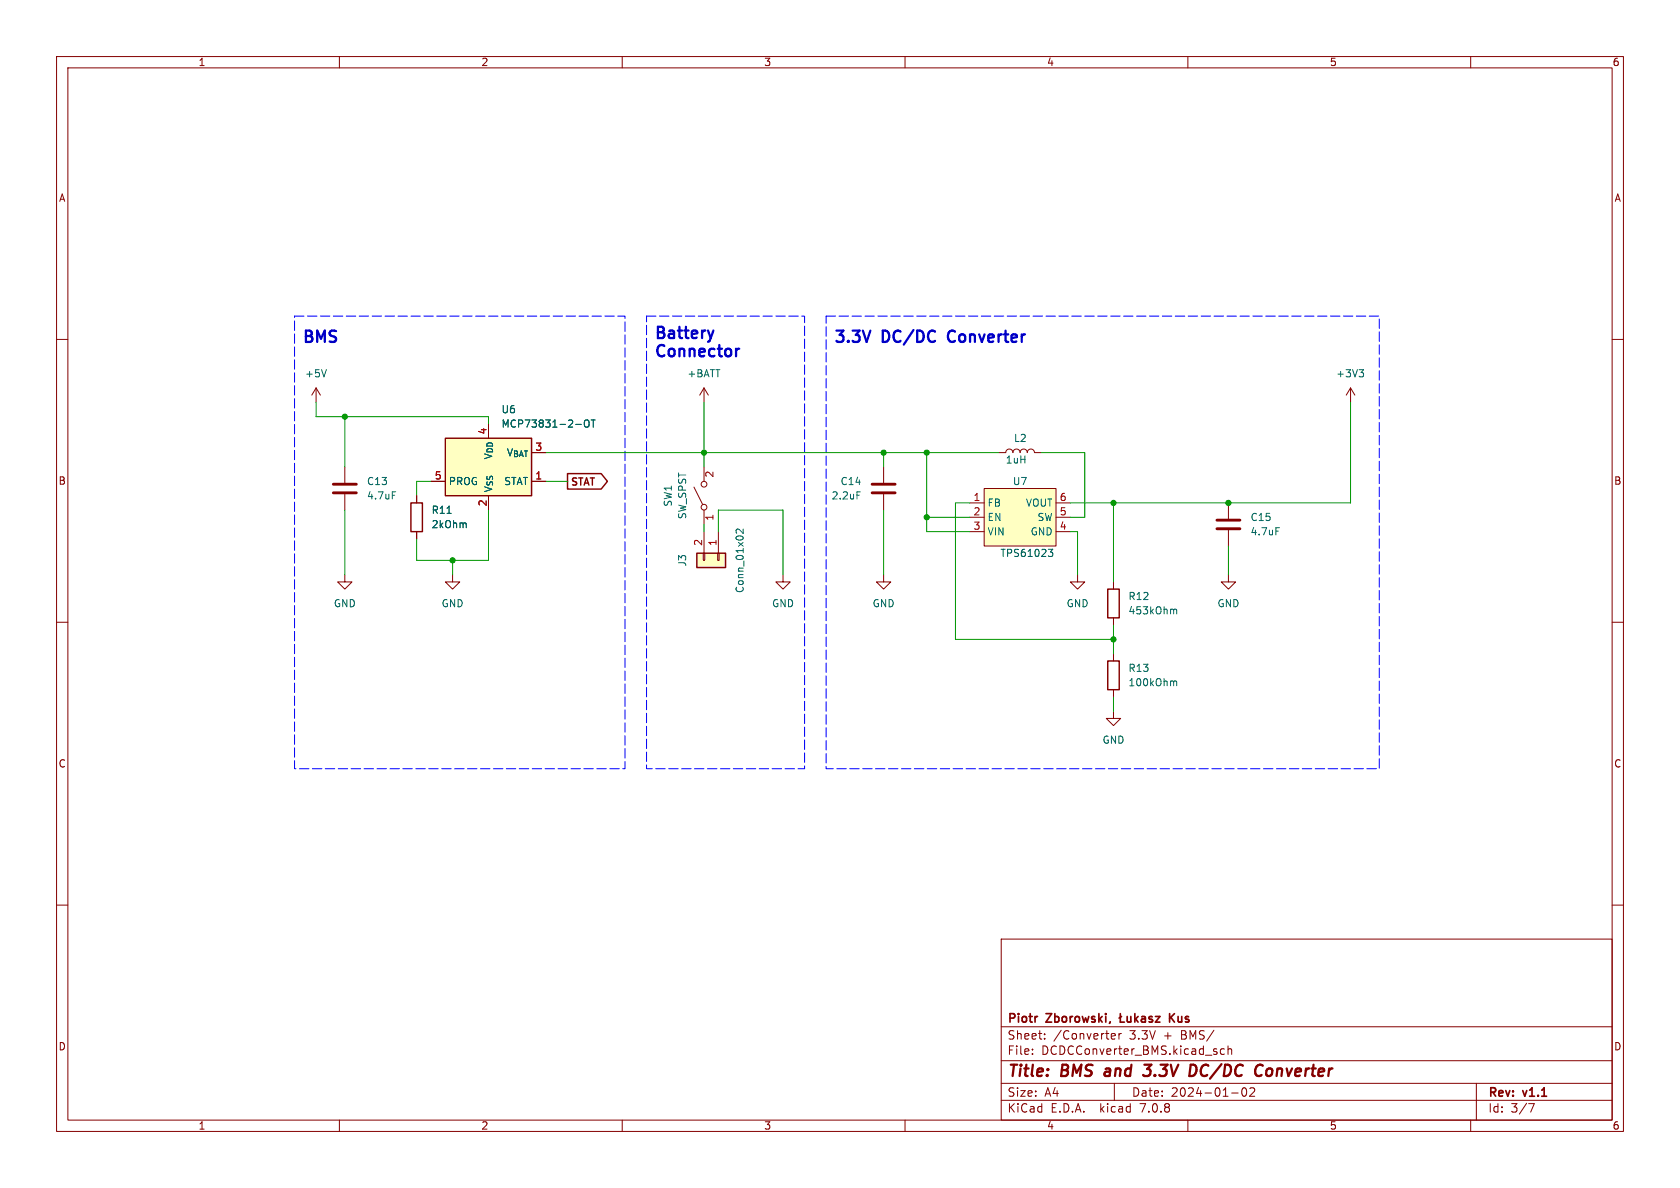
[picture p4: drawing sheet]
<svg xmlns="http://www.w3.org/2000/svg" width="297mm" height="210mm" viewBox="0 0 297 210" stroke-linecap="round" stroke-linejoin="round" font-family="sans-serif">
<g fill="none" stroke="#840000" stroke-width=".18">
<path d="M10 10h277v190h-277zM12 12h273v186h-273zM60 10v2M110 10v2M160 10v2M210 10v2M260 10v2M10 60h2M285 60h2M55.9 68.6l-.8 1.3M55.9 68.6v2.5M55.9 68.6l.7 1.3"/>
<path d="M124.5 68.6l-.8 1.3M124.5 68.6v2.5M124.5 68.6l.7 1.3M238.8 68.6l-.8 1.3M238.8 68.6v2.5M238.8 68.6l.7 1.3M61 82.6v2.7M61 87.4v2.8M73.7 87.6v1.3M73.7 94v1.3M76.2 85.1h2.5M86.4 87.6v2.6"/>
<path d="M94 85.1h2.5M122.7 86.1l1.5 3.1M124.3 97.8h.3v1.3h-.3zM124.5 82.6v2.5M124.5 90.2v2.5M124.5 94v3.8M126.9 97.8h.2v1.3h-.2zM127 94v3.8M156.2 82.6v2.7M156.2 87.4v2.8M171.4 88.9h2.6M171.4 91.4h2.6"/>
<path d="M171.4 94h2.6M174 86.4h12.7v10.1h-12.7zM176.5 80h1.3a.64 .64 0 0 1 .6-.6 .64 .64 0 0 1 .7 .6 .64 .64 0 0 1 .6-.6 .64 .64 0 0 1 .6 .6 .64 .64 0 0 1 .7-.6 .64 .64 0 0 1 .6 .6 .64 .64 0 0 1 .6-.6 .64 .64 0 0 1 .7 .6h1.2M186.7 88.9h2.5M186.7 91.4h2.5M186.7 94h2.5M217.2 88.9v2.8M217.2 93.7v2.8M10 110h2M61 101.6v1.3h1.2l-1.2 1.2-1.3-1.2h1.3M80 101.6v1.3h1.3l-1.3 1.2-1.3-1.2h1.3M138.4 101.6v1.3h1.3l-1.3 1.2-1.2-1.2h1.2"/>
<path d="M156.2 101.6v1.3h1.3l-1.3 1.2-1.3-1.2h1.3M190.5 101.6v1.3h1.3l-1.3 1.2-1.3-1.2h1.3M196.8 102.9v1.2M196.8 109.2v1.3M196.8 115.6v1.2M217.2 101.6v1.3h1.2l-1.2 1.2-1.3-1.2h1.3M285 110h2M196.8 125.7v1.3h1.3l-1.3 1.3-1.2-1.3h1.2M196.8 121.9v1.3M10 160h2M285 160h2M177 166h108v32h-108z"/>
<path d="M60 198v2M110 198v2M160 198v2M177 194.5h108M177 191.5h108M177 187.5h108M177 181.5h108M182.5 186.3v.1M182.5 185.5v.1M184.7 183.6v.1M184.7 182.8v.1M196.7 182.7l.4 .1 .1 .3-.7 .1"/>
<path d="M197 191.5v3M197.1 183.6l-.4 .1M197.8 182.7v1M198.2 182.7l-.2 .1-.2 .2M210 198v2M216.5 185.5l-.5-.1-.3 .3v.4l.2 .2h.6M217.1 185.5l.2-.1 .4 .1v.9M217.1 184.9v1.5M217.7 193.2h1.2M219.7 192.4l.2-.1a.81 .81 0 0 1 .6 .6 .81 .81 0 0 1-.3 .8l-.2 .1a.81 .81 0 0 1-.3-1.4zM221 192.4l.5-.1 .2 .1 .1 .3-.9 1.1h.9M260 198v2"/>
<path d="M261 191.5v6.5M270.2 195.1h1l-.6 1.5"/>
<circle cx="124.5" cy="89.7" r=".51"/>
<circle cx="124.5" cy="85.6" r=".51"/>
</g>
<path d="M195.4 189.5l-.2 .4 .3 .3M202.3 188.2h1.3l-.8 .8 .5 .1M203.2 190l-.3 .2h-.6M211 188.2a1.08 1.08 0 0 1 .5 1.1 1.08 1.08 0 0 1-.8 .9M222.7 188.2l.5 .2M223 190l-.4 .2M224.6 188.9a.62 .62 0 0 0-.7 .4v.7a.52 .52 0 0 0 .7 .1" fill="none" stroke="#840000" stroke-width=".4"/>
<g fill="none" stroke="#840000" stroke-width=".3">
<path d="M198.1 179.2v1.5h.7M198.3 179.7l-.5 .3M199.3 179.7v.9l.4 .1 .2-.2M199.9 179.7v1M200.6 179.2v1.5M201.2 179.7l-.6 .6M201.8 179.8h.6l.1 .9M203.7 179.8l-.4-.1-.2 .2 .1 .2 .5 .2v.3h-.6M204.3 179.7h.8l-.8 1h.8M206.8 179.2v1.5M207 179.8l.6 .9M207.6 179.2l-.8 .8"/>
<path d="M200.8 180.1l.4 .6M202.5 180l-.5 .1a.29 .29 0 0 0-.2 .3 .29 .29 0 0 0 .2 .3l.5-.1"/>
</g>
<path d="M58.9 87.1h4.1M58.9 85.6h4.1M154.2 87.1h4M154.2 85.6h4M215.1 93.5h4.1M215.1 91.9h4.1" fill="none" stroke="#840000" stroke-width=".51"/>
<g fill="none" stroke="#006464" stroke-width=".18">
<path d="M57.7 65.3l-.4 1.3M101.8 75h1M103.4 74.4l.2-.2a.43 .43 0 0 1 .5 .5v.4a.42 .42 0 0 1-.4 .4 .42 .42 0 0 1-.4-.4zM104.5 74.2h.7M104.9 74.2v1.3M240.3 65.3h.8l-.5 .5M240.8 65.8l.3 .3v.3l-.3 .2M69.4 86.9h.6M79 90.7h.8M82.4 92.5v.8M131.4 93.5v.8l-.9-.8-.4 .3 .1 .5M151.5 86.9h.6"/>
<path d="M225.6 93.3h.6M207.5 107.7h.5v.8M207.5 120.4h.5v.8"/>
</g>
<path d="M78.7 77.5h15.3v10.1h-15.3zM72.6 88.9h2.1v5.1h-2.1zM100.3 83.7h6l1.1 1.4-1.1 1.4h-6zM123.2 97.8h5.1v2.5h-5.1zM195.8 104.1h2.1v5.1h-2.1zM195.8 116.8h2.1v5.1h-2.1z" fill="none" stroke="#840000" stroke-width=".25"/>
<g fill="#ffffc2" stroke="#ffffc2" stroke-width=".18">
<path d="M174 86.4h12.7v10.1h-12.7z"/>
<path d="M78.7 77.5h15.3v10.1h-15.3z"/>
<path d="M123.2 97.8h5.1v2.5h-5.1z"/>
</g>
<path d="M185.3 97.1h.8l-.4 .5 .4 .1v.4l-.2 .3h-.4" fill="none" stroke="#004848" stroke-width=".18"/>
<path d="M126.1 58.4l-.5 1.4M167.8 58.7a1.39 1.39 0 0 0 0 1.5M130.7 61.7h-.4" fill="none" stroke="#0000c2" stroke-width=".4"/>
<path d="M52.1 55.9h58.4v80h-58.4v-80M114.3 55.9h27.9v80h-27.9v-80M146 55.9h97.8v80h-97.8v-80" fill="none" stroke="#00f" stroke-width=".18" stroke-dasharray="1.7 .6"/>
<g fill="none" stroke="#009600" stroke-width=".18">
<path d="M55.9 71.1v2.6h30.5v1.2M61 73.7v8.9M124.5 71.1v11.5M238.8 71.1v17.8h-49.6M61 90.2v11.4M76.2 85.1h-2.5v2.5M80 99.1v2.5M86.4 90.2v8.9h-12.7v-3.8M96.5 80h80M96.5 85.1h3.8M124.5 92.7v1.3M127 94v-3.8h11.4v11.4"/>
<path d="M156.2 80v2.6M156.2 90.2v11.4M163.8 91.4h7.6M163.8 80v14h7.6M171.4 88.9h-2.5v24.1h27.9M184.1 80h7.7v11.4h-2.6M189.2 94h1.3v7.6M196.8 88.9v14M217.2 96.5v5.1M196.8 110.5v5.1M196.8 123.2v2.5"/>
</g>
<g fill="#009600" stroke="#009600" stroke-width=".18">
<circle cx="217.2" cy="88.9" r=".46"/>
<circle cx="196.8" cy="113" r=".46"/>
<circle cx="196.8" cy="88.9" r=".46"/>
<circle cx="163.8" cy="80" r=".46"/>
<circle cx="163.8" cy="91.4" r=".46"/>
<circle cx="80" cy="99.1" r=".46"/>
<circle cx="61" cy="73.7" r=".46"/>
<circle cx="124.5" cy="80" r=".46"/>
<circle cx="156.2" cy="80" r=".46"/>
</g>
<g font-size="2.8" fill="#0000c2">
<text x="53.3" y="60.7">BMS</text>
<text x="115.6" y="60">Battery</text>
<text x="115.6" y="63.3">Connector</text>
<text x="147.3" y="60.7">3.3V</text>
<text x="156.1" y="60.7">DC/DC</text>
<text x="168.5" y="60.7">Converter</text>
</g>
<g font-size="2.8" fill="#840000">
<text x="178" y="190.9">Title:</text>
<text x="187.7" y="190.9">BMS</text>
<text x="196.2" y="190.9">and</text>
<text x="203.9" y="190.9">3.3V</text>
<text x="212.7" y="190.9">DC/DC</text>
<text x="225.1" y="190.9">Converter</text>
</g>
<g font-size="2.1" fill="#840000">
<text x="178" y="184">Sheet:</text>
<text x="178" y="181.2">Piotr</text>
<text x="185.1" y="181.2">Zborowski,</text>
<text x="186.2" y="184">/Converter</text>
<text x="199.7" y="184">3.3V</text>
<text x="205.9" y="184">+</text>
<text x="208" y="181.2">Kus</text>
<text x="209.1" y="184">BMS/</text>
<text x="178" y="186.7">File:</text>
<text x="184.1" y="186.7">DCDCConverter_BMS.kicad_sch</text>
<text x="178" y="196.9">KiCad</text>
<text x="178" y="194.1">Size:</text>
<text x="184.7" y="194.1">A4</text>
<text x="185.7" y="196.9">E.D.A.</text>
<text x="194.6" y="196.9">kicad</text>
<text x="200" y="194.1">Date:</text>
<text x="201.8" y="196.9">7.0.8</text>
<text x="207" y="194.1">2024-01-02</text>
<text x="263" y="194.3">Rev:</text>
<text x="263" y="196.9">Id:</text>
<text x="267.1" y="196.9">3/7</text>
<text x="269.4" y="194.3">v1.1</text>
</g>
<g font-size="1.8" fill="#840000">
<text x="35" y="11.9">1</text>
<text x="85" y="11.9">2</text>
<text x="135" y="11.9">3</text>
<text x="185" y="11.9">4</text>
<text x="235" y="11.9">5</text>
<text x="285" y="11.9">6</text>
<text x="10.3" y="35.9">A</text>
<text x="285.3" y="35.9">A</text>
<text x="10.3" y="85.9">B</text>
<text x="100.8" y="86.2">STAT</text>
<text x="285.3" y="85.9">B</text>
<text x="10.3" y="135.9">C</text>
<text x="285.3" y="135.9">C</text>
<text x="10.3" y="185.9">D</text>
<text x="285.3" y="185.9">D</text>
<text x="35" y="199.9">1</text>
<text x="85" y="199.9">2</text>
<text x="135" y="199.9">3</text>
<text x="185" y="199.9">4</text>
<text x="235" y="199.9">5</text>
<text x="285" y="199.9">6</text>
</g>
<g font-size="1.8" fill="#006464">
<text x="53.8" y="66.9">+5V</text>
<text x="121.4" y="66.9">+BATT</text>
<text x="236.1" y="66.9">+3V3</text>
<text x="88.6" y="73.3">U6</text>
<text x="88.6" y="75.8">MCP73831-2-OT</text>
<text x="89.5" y="80.9">V_{BAT}</text>
<text x="177.7" y="82.1">1uH</text>
<text x="179.2" y="78.3">L2</text>
<text x="64.8" y="86">C13</text>
<text x="64.8" y="88.5">4.7uF</text>
<text x="79.2" y="86">PROG</text>
<text x="87.2" y="87.1" transform="rotate(-90 87.2 87.1)">V_{SS}V_{DD}</text>
<text x="89" y="86">STAT</text>
<text x="119" y="89.7" transform="rotate(-90 119 89.7)">SW1</text>
<text x="146.9" y="88.5">2.2uF</text>
<text x="148.5" y="86">C14</text>
<text x="174.5" y="89.8">FB</text>
<text x="179" y="86">U7</text>
<text x="181.3" y="89.8">VOUT</text>
<text x="76.2" y="91">R11</text>
<text x="76.2" y="93.6">2kOhm</text>
<text x="121.5" y="91.9" transform="rotate(-90 121.5 91.9)">SW_SPST</text>
<text x="174.5" y="92.3">EN</text>
<text x="174.5" y="94.8">VIN</text>
<text x="182.1" y="94.8">GND</text>
<text x="183.3" y="92.3">SW</text>
<text x="221" y="92.3">C15</text>
<text x="221" y="94.8">4.7uF</text>
<text x="121.5" y="100.3" transform="rotate(-90 121.5 100.3)">J3</text>
<text x="58.9" y="107.5">GND</text>
<text x="78" y="107.5">GND</text>
<text x="131.7" y="104.9" transform="rotate(-90 131.7 104.9)">Conn_01x02</text>
<text x="136.4" y="107.5">GND</text>
<text x="154.2" y="107.5">GND</text>
<text x="188.5" y="107.5">GND</text>
<text x="199.4" y="106.3">R12</text>
<text x="215.1" y="107.5">GND</text>
<text x="199.4" y="108.8">453kOhm</text>
<text x="199.4" y="119">R13</text>
<text x="199.4" y="121.5">100kOhm</text>
<text x="194.8" y="131.7">GND</text>
</g>
<g font-size="1.8" fill="#a90000">
<text x="86.1" y="76.9" transform="rotate(-90 86.1 76.9)">4</text>
<text x="94.5" y="79.8">3</text>
<text x="76.8" y="84.8">5</text>
<text x="86.1" y="89.6" transform="rotate(-90 86.1 89.6)">2</text>
<text x="94.5" y="84.8">1</text>
<text x="126.4" y="84.5" transform="rotate(-90 126.4 84.5)">2</text>
<text x="172" y="88.6">1</text>
<text x="187.3" y="88.6">6</text>
<text x="126.4" y="92.1" transform="rotate(-90 126.4 92.1)">1</text>
<text x="172" y="91.2">2</text>
<text x="172" y="93.7">3</text>
<text x="187.3" y="93.7">4</text>
<text x="187.3" y="91.2">5</text>
<text x="124.2" y="96.6" transform="rotate(-90 124.2 96.6)">2</text>
<text x="126.7" y="96.6" transform="rotate(-90 126.7 96.6)">1</text>
</g>
<text font-size="1.8" fill="#004848" x="176.8" y="98.7">TPS61023</text>
</svg>
